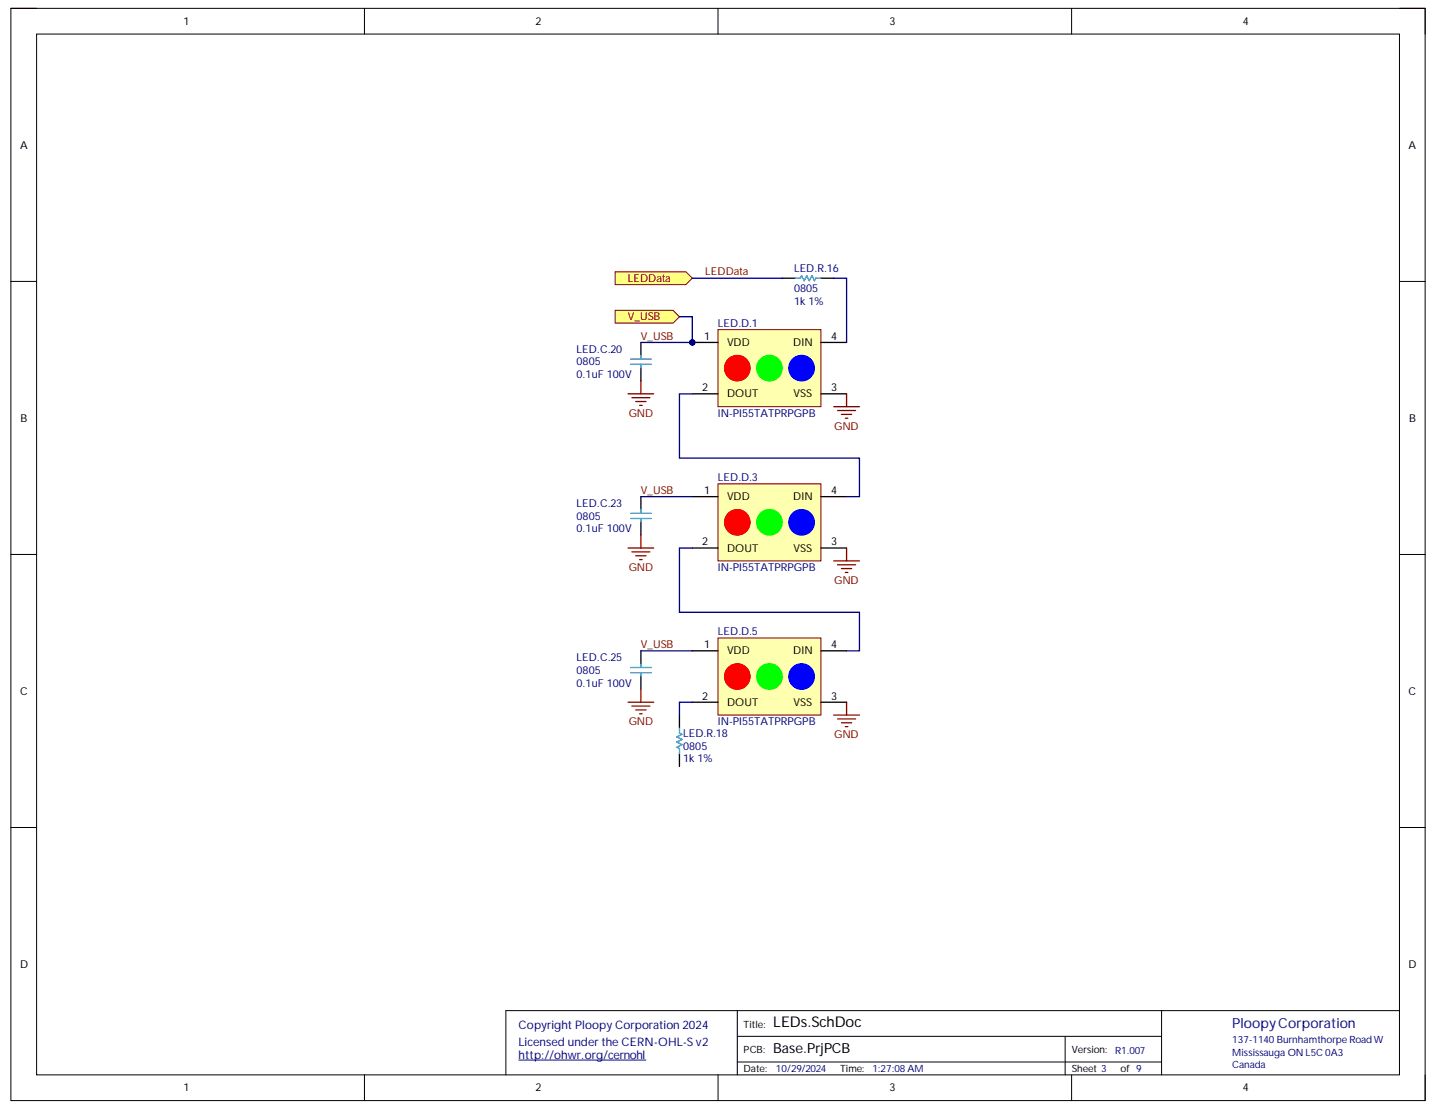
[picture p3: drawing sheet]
<svg xmlns="http://www.w3.org/2000/svg" width="279mm" height="216mm" viewBox="0 0 279 216" stroke-linecap="round" stroke-linejoin="round" font-family="sans-serif">
<path d="M2.1 1.6h274.8v212.3h-274.8z" fill="none" stroke="#000" stroke-width=".19"/>
<path d="M7.1 6.6h264.8v202.3h-264.8z" fill-rule="evenodd" fill="#fff"/>
<g fill="none" stroke="#000" stroke-width=".19">
<path d="M2.1 1.6h5M7.1 6.6h264.8v202.3h-264.8zM70.8 1.6v5M139.5 1.6v5M208.2 1.6v5M271.9 1.6h5v5M2.1 54.7h5M271.9 54.7h5M2.1 107.7h5M271.9 107.8h5M2.1 160.8h5M271.9 160.8h5"/>
<path d="M143.3 196.4v12.5M225.7 196.4v12.5M271.9 196.4h-173.6v12.5M70.8 208.9v5M139.5 208.9v5M143.3 201.4h82.4M143.3 206.4h82.4M207 201.4v7.5M208.2 208.9v5M276.9 208.9v5"/>
</g>
<path d="M100.8 206h24.7" fill="none" stroke="#000080" stroke-width=".19"/>
<circle cx="134.5" cy="66.5" r=".5" fill="#000080"/>
<circle cx="134.5" cy="66.5" r=".5" fill="none" stroke="#000080" stroke-width=".19"/>
<path d="M139.5 64.1h20v14.9h-20z" fill-rule="evenodd" fill="#ffffb0"/>
<path d="M139.5 64.1h20v14.9h-20z" fill="none" stroke="#800000" stroke-width=".19"/>
<path d="M134.5 76.5h5M134.5 66.5h5M159.5 66.5h5" fill="none" stroke="#000" stroke-width=".25"/>
<circle cx="134.5" cy="66.5" r=".5" fill="#000080"/>
<circle cx="134.5" cy="66.5" r=".5" fill="none" stroke="#000080" stroke-width=".19"/>
<path d="M159.5 76.5h5" fill="none" stroke="#000" stroke-width=".25"/>
<circle cx="143.3" cy="71.5" r="2.5" fill="#f00"/>
<circle cx="143.3" cy="71.5" r="2.5" fill="none" stroke="#f00" stroke-width=".19"/>
<circle cx="149.5" cy="71.5" r="2.5" fill="#0f0"/>
<circle cx="149.5" cy="71.5" r="2.5" fill="none" stroke="#0f0" stroke-width=".19"/>
<circle cx="155.7" cy="71.5" r="2.5" fill="#00f"/>
<circle cx="155.7" cy="71.5" r="2.5" fill="none" stroke="#00f" stroke-width=".19"/>
<path d="M139.5 94h20v15h-20z" fill-rule="evenodd" fill="#ffffb0"/>
<path d="M139.5 94h20v15h-20z" fill="none" stroke="#800000" stroke-width=".19"/>
<path d="M134.5 96.5h5M159.5 96.5h5M134.5 106.5h5M159.5 106.5h5" fill="none" stroke="#000" stroke-width=".25"/>
<circle cx="143.3" cy="101.5" r="2.5" fill="#f00"/>
<circle cx="143.3" cy="101.5" r="2.5" fill="none" stroke="#f00" stroke-width=".19"/>
<circle cx="149.5" cy="101.5" r="2.5" fill="#0f0"/>
<circle cx="149.5" cy="101.5" r="2.5" fill="none" stroke="#0f0" stroke-width=".19"/>
<circle cx="155.7" cy="101.5" r="2.5" fill="#00f"/>
<circle cx="155.7" cy="101.5" r="2.5" fill="none" stroke="#00f" stroke-width=".19"/>
<path d="M139.5 124h20v15h-20z" fill-rule="evenodd" fill="#ffffb0"/>
<path d="M139.5 124h20v15h-20z" fill="none" stroke="#800000" stroke-width=".19"/>
<path d="M134.5 136.5h5M134.5 126.5h5M159.5 136.5h5M159.5 126.5h5" fill="none" stroke="#000" stroke-width=".25"/>
<circle cx="143.3" cy="131.5" r="2.5" fill="#f00"/>
<circle cx="143.3" cy="131.5" r="2.5" fill="none" stroke="#f00" stroke-width=".19"/>
<circle cx="149.5" cy="131.5" r="2.5" fill="#0f0"/>
<circle cx="149.5" cy="131.5" r="2.5" fill="none" stroke="#0f0" stroke-width=".19"/>
<circle cx="155.7" cy="131.5" r="2.5" fill="#00f"/>
<circle cx="155.7" cy="131.5" r="2.5" fill="none" stroke="#00f" stroke-width=".19"/>
<path d="M152 54.1h2.5M159.5 54.1h2.5M124.5 66.5v2.5M124.5 71.5v2.5M124.5 96.5v2.5M124.5 101.5v2.5M124.5 126.5v2.5M124.5 131.5v2.5M132 139v2.5M132 146.5v2.4" fill="none" stroke="#000" stroke-width=".25"/>
<g fill="none" stroke="#009cca" stroke-width=".25">
<path d="M154.5 54.1h1l.2-.5 .5 1 .5-1 .5 1 .5-1 .5 1 .3-.5h1M122.5 70.8h4M122.5 69.8h4M124.5 69v.8M124.5 70.8v.7M122.5 99.8h4M124.5 99v.8M122.5 100.8h4M124.5 100.8v.7M122.5 130.7h4M122.5 129.7h4M124.5 129v.7"/>
<path d="M124.5 130.7v.8M132 141.5v1l.5 .2-1 .5 1 .5-1 .5 1 .5-1 .5 .5 .3v1"/>
</g>
<g fill="none" stroke="#800000" stroke-width=".25">
<path d="M122 76.5h5M122.8 77.3h3.5M123.5 78h2M124.3 78.8h.5M124.5 74v2.5M162 79h5M162.7 79.8h3.5M164.5 76.5v2.5M163.5 80.5h2M164.2 81.3h.5M122 106.5h5M122.8 107.2h3.5"/>
<path d="M123.5 108h2M124.3 108.7h.5M124.5 104v2.5M162 109h5M162.7 109.7h3.5M163.5 110.5h2M164.2 111.2h.5M164.5 106.5v2.5M122 136.5h5M122.8 137.2h3.5M123.5 138h2M124.3 138.7h.5"/>
<path d="M124.5 134v2.5M162 139h5M162.7 139.7h3.5M164.5 136.5v2.5M163.5 140.5h2M164.2 141.2h.5"/>
</g>
<path d="M119.5 52.8h13.8l1.2 1.3-1.2 1.2h-13.8z" fill-rule="evenodd" fill="#ffff80"/>
<path d="M119.5 52.8h13.8l1.2 1.3-1.2 1.2h-13.8z" fill="none" stroke="#800000" stroke-width=".19"/>
<path d="M119.5 60.3h11.3l1.2 1.3-1.2 1.2h-11.3z" fill-rule="evenodd" fill="#ffff80"/>
<path d="M119.5 60.3h11.3l1.2 1.3-1.2 1.2h-11.3z" fill="none" stroke="#800000" stroke-width=".19"/>
<path d="M162 54.1h2.5v12.4M132 61.6h2.5v4.9h-10M124.5 96.5h10M124.5 126.5h10" fill="none" stroke="#000080" stroke-width=".25"/>
<circle cx="134.5" cy="66.5" r=".5" fill="#000080"/>
<circle cx="134.5" cy="66.5" r=".5" fill="none" stroke="#000080" stroke-width=".19"/>
<path d="M134.5 54.1h17.5M134.5 76.5h-2.5v12.5h35v7.5h-2.5M134.5 106.5h-2.5v12.5h35v7.5h-2.5M134.5 136.5h-2.5v2.5" fill="none" stroke="#000080" stroke-width=".25"/>
<text font-size="2.9" x="150.2" y="199.6">LEDs.SchDoc</text>
<text font-size="2.7" fill="#000080" x="239.4" y="199.8">PloopyCorporation</text>
<text font-size="2.7" x="150.2" y="204.6">Base.PrjPCB</text>
<g font-size="2.3" fill="#000080">
<text x="100.8" y="200">Copyright Ploopy Corporation 2024</text>
<text x="100.8" y="203.2">Licensed under the CERN-OHL-S v2</text>
<text x="100.8" y="205.8">http://ohwr.org/cernohl</text>
</g>
<g font-size="2.1">
<text x="35.7" y="4.8">1</text>
<text x="104.1" y="4.8">2</text>
<text x="172.8" y="4.8">3</text>
<text x="241.4" y="4.8">4</text>
<text x="3.9" y="28.9">A</text>
<text x="273.7" y="28.9">A</text>
<text x="136.8" y="66">1</text>
<text x="161.5" y="66">4</text>
<text x="141.3" y="67.3">VDD</text>
<text x="154.1" y="67.3">DIN</text>
<text x="136.4" y="76">2</text>
<text x="141.3" y="77.2">DOUT</text>
<text x="154.2" y="77.2">VSS</text>
<text x="161.5" y="76">3</text>
<text x="4" y="82">B</text>
<text x="273.8" y="82">B</text>
<text x="136.8" y="96">1</text>
<text x="161.5" y="96">4</text>
<text x="141.3" y="97.3">VDD</text>
<text x="154.1" y="97.3">DIN</text>
<text x="136.4" y="106">2</text>
<text x="141.3" y="107.2">DOUT</text>
<text x="154.2" y="107.2">VSS</text>
<text x="161.5" y="106">3</text>
<text x="136.8" y="125.9">1</text>
<text x="161.5" y="125.9">4</text>
<text x="141.3" y="127.2">VDD</text>
<text x="154.1" y="127.2">DIN</text>
<text x="3.9" y="135">C</text>
<text x="136.4" y="136">2</text>
<text x="141.3" y="137.1">DOUT</text>
<text x="154.2" y="137.1">VSS</text>
<text x="161.5" y="136">3</text>
<text x="273.7" y="135">C</text>
<text x="3.9" y="188">D</text>
<text x="273.7" y="188">D</text>
<text x="35.7" y="212.1">1</text>
<text x="104.1" y="212.1">2</text>
<text x="172.8" y="212.1">3</text>
<text x="241.4" y="212.1">4</text>
</g>
<g font-size="2.1" fill="#800000">
<text x="137" y="53.5">LEDData</text>
<text x="122" y="54.8">LEDData</text>
<text x="122" y="62.3">V_USB</text>
<text x="124.5" y="66">V_USB</text>
<text x="122.2" y="81">GND</text>
<text x="162.1" y="83.5">GND</text>
<text x="124.5" y="96">V_USB</text>
<text x="122.2" y="111">GND</text>
<text x="162.1" y="113.5">GND</text>
<text x="124.5" y="125.9">V_USB</text>
<text x="122.2" y="141">GND</text>
<text x="162.1" y="143.4">GND</text>
</g>
<g font-size="2.1" fill="#000080">
<text x="154.3" y="52.8">LED.R.16</text>
<text x="154.3" y="59.2">1k 1%</text>
<text x="154.3" y="56.8">0805</text>
<text x="139.5" y="63.5">LED.D.1</text>
<text x="112" y="68.5">LED.C.20</text>
<text x="112" y="71">0805</text>
<text x="112" y="73.5">0.1uF 100V</text>
<text x="139.5" y="81">IN-PI55TATPRPGPB</text>
<text x="139.5" y="93.5">LED.D.3</text>
<text x="112" y="98.4">LED.C.23</text>
<text x="112" y="101">0805</text>
<text x="112" y="103.4">0.1uF 100V</text>
<text x="139.5" y="111">IN-PI55TATPRPGPB</text>
<text x="139.5" y="123.5">LED.D.5</text>
<text x="112" y="128.4">LED.C.25</text>
<text x="112" y="130.9">0805</text>
<text x="112" y="133.4">0.1uF 100V</text>
<text x="132.7" y="143.1">LED.R.18</text>
<text x="139.5" y="141">IN-PI55TATPRPGPB</text>
<text x="132.7" y="148.1">1k 1%</text>
<text x="132.7" y="145.7">0805</text>
</g>
<g font-size="1.9">
<text x="144.5" y="199.7">Title:</text>
<text x="144.5" y="208.4">Date:</text>
<text x="144.5" y="204.7">PCB:</text>
<text x="163.2" y="208.4">Time:</text>
<text x="208.2" y="204.7">Version:</text>
<text x="208.2" y="208.4">Sheet 3</text>
<text x="217.7" y="208.4">of 9</text>
</g>
<g font-size="1.9" fill="#000080">
<text x="239.4" y="202.6">137-1140Burnhamthorpe Road W</text>
<text x="150.7" y="208.4">10/29/2024</text>
<text x="169.5" y="208.4">1:27:08AM</text>
<text x="216.7" y="204.9">R1.007</text>
<text x="239.4" y="205.2">Mississauga ON L5C 0A3</text>
<text x="239.4" y="207.6">Canada</text>
</g>
</svg>
